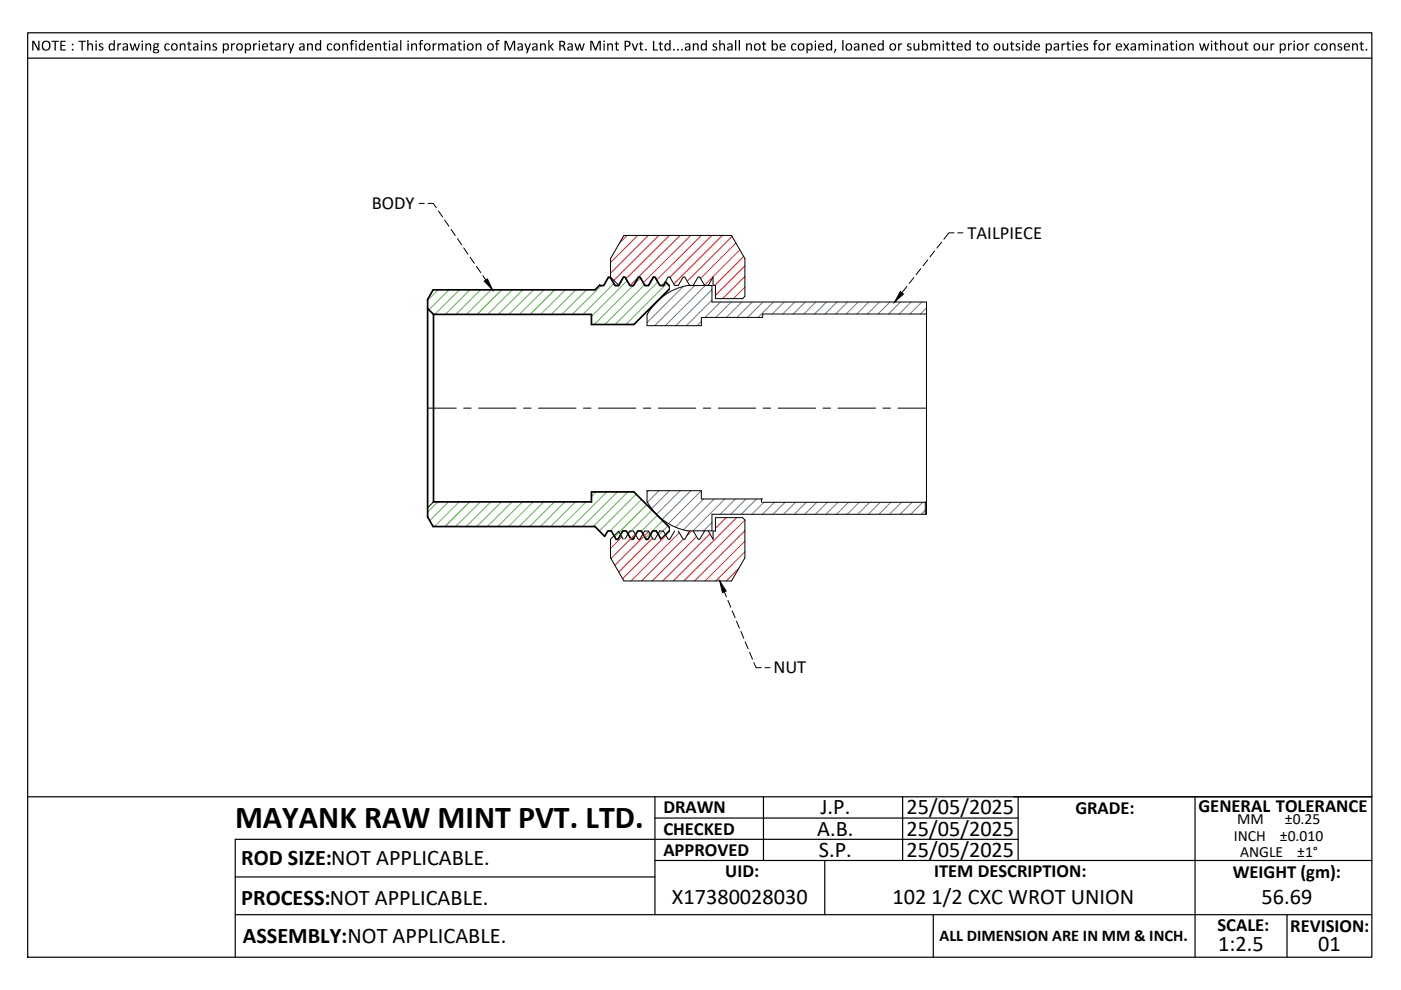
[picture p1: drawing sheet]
<svg xmlns="http://www.w3.org/2000/svg" width="297mm" height="210mm" viewBox="0 0 297 210" stroke-linecap="round" stroke-linejoin="round" font-family="sans-serif">
<!-- layer: 0 -->
<g fill="none" stroke="#000" stroke-width=".25">
<path d="M5.9 6.9h285v196.1h-285zM5.9 12.3h285M5.9 168.9h285M138.9 168.9v25M138.9 173.4h77M161.9 168.9v13.5M191.4 168.9v13.5M215.9 178h-166v25M215.9 168.9v13.5M253.4 168.9v34.1M49.9 193.9h241M49.9 185.9h89"/>
<path d="M138.9 182.4h152M174.9 182.4v11.5M197.9 193.9v9.1M272.9 193.9v9.1"/>
</g>
<g fill="#000">
<path d="M283.7 9.3l.3-.1 .5 .1v.2l-.4-.1-.2 .1 .7 .6-.2 .6h-.6l-.2-.1v-.2l.4 .1 .3-.1-.1-.3-.5-.3zM286.7 9.2h.2v.2l.4-.2 .5 .2 .1 1.3h-.3v-1l-.2-.3-.5 .2v1.1h-.2zM288.5 8.8h.2v.4l.5 .1-.1 .1h-.4v.9l.1 .2h.4l-.2 .2h-.4l-.1-.3v-1h-.2l-.1-.2h.3z"/>
<path d="M285.1 9.4l.4-.2 .6 .1 .1 .7h-1v.2l.3 .3 .6-.1v.3h-.7l-.4-.2-.1-.7zM285.4 9.4l-.2 .4h.8l-.2-.4z"/>
<circle cx="289.7" cy="10.5" r=".19"/>
</g>
<!-- layer: 02 Dim -->
<g fill="none" stroke="#5e67af" stroke-width=".21">
<path d="M140.5 62.9l-2.3 2.3M144.9 60.7l-7.7 7.7M147.3 60.5l-8.5 8.6M148.7 68.1l-.9 1M149.5 60.5l-8.5 8.6M150.9 61.4l-7.6 7.7M150.9 63.6l-5.4 5.5M152.8 64l-3.3 3.3M155 64l-3.2 3.3M157.3 64l-3.3 3.3M159.5 64l-3.2 3.3M161.8 64l-3.3 3.3"/>
<path d="M164 64l-3.3 3.3M166.3 64l-2.6 2.6M168.5 64l-2.5 2.6M170.7 64l-2.5 2.6M173 64l-2.6 2.6M175.2 64l-2.5 2.6M177.5 64l-2.6 2.6M179.7 64l-2.5 2.6M182 64l-2.6 2.6M184.2 64l-2.5 2.6M186.4 64l-2.5 2.6M188.7 64l-2.6 2.6"/>
<path d="M190.9 64l-2.5 2.6M193.2 64l-2.5 2.6M195.4 64l-2.5 2.6M196.4 65.3l-1.3 1.3M137.5 104l-.3 .3M139.7 104l-2.4 2.5M142 104l-3.9 3.9M144.2 104l-5 5.1M146.5 104l-6.1 6.1M148.7 104l-7 7M149.2 105.8l-6 6M150.9 110.8l-1.7 1.8"/>
<path d="M151.4 105.8l-6.5 6.6M153.7 105.8l-6.8 6.8M155.9 105.8l-3.2 3.2M158.2 105.8l-3.3 3.2M160.4 105.8l-3.2 3.2M162 106.5l-2.6 2.5M164.2 106.5l-2.5 2.5M166.4 106.5l-2.5 2.5M168.7 106.5l-2.6 2.5M170.9 106.5l-2.5 2.5M173.2 106.5l-2.6 2.5M175.4 106.5l-2.5 2.5"/>
<path d="M177.7 106.5l-2.6 2.5M179.9 106.5l-2.5 2.5M182.1 106.5l-2.5 2.5M184.4 106.5l-2.6 2.5M186.6 106.5l-2.5 2.5M188.9 106.5l-2.5 2.5M191.1 106.5l-2.5 2.5M193.4 106.5l-2.6 2.5M195.6 106.5l-2.5 2.5M196.4 107.9l-1.1 1.1"/>
</g>
<path d="M137.2 66.7a12.3 12.3 0 0 1 8.5-6.2h5.2v3.5h45.5v45h-45.5v3.6h-5.2a12.5 12.5 0 0 1-8.5-6.2M141.9 60.6v.7M196.4 66.6h-34.7v.7h-13v1.8h-11.5v-2.4M141.9 111.8v.8M161.4 105.8v.7M161.7 105.8h-13v-1.8h-11.5v2.4M161.7 106.5h34.7M196.2 106.4v2.6" fill="none" stroke="#000" stroke-width=".21"/>
<g fill="none" stroke="#58ba48" stroke-width=".21">
<path d="M129.2 58.8l-.5 .5M133 59.5l-7.6 7.6M135.8 58.9l-1.3 1.3M139.5 59.8l-9 9M92.9 61.5l-2.2 2.2M95.2 61.5l-4.3 4.2M97.4 61.5l-5.2 5.2M99.6 61.5l-5.2 5.2M101.9 61.5l-5.2 5.2M104.1 61.5l-5.2 5.2M106.4 61.5l-5.2 5.2M108.6 61.5l-5.2 5.2"/>
<path d="M110.9 61.5l-5.3 5.2M113.1 61.5l-5.2 5.2M115.3 61.5l-5.2 5.2M117.6 61.5l-5.2 5.2M119.9 61.5l-5.3 5.2M122.1 61.5l-5.2 5.2M124.3 61.5l-5.2 5.2M127.5 60.6l-6.1 6.1M130.2 60.1l-6.6 6.6M134.2 60.6l-8.2 8.2M136.6 60.4l-8.4 8.4M141.4 60.1l-8.7 8.7"/>
<path d="M92.8 106.4l-2.1 2.2M95.1 106.4l-4 4M97.3 106.4l-5.2 5.2M99.6 106.4l-5.3 5.2M101.8 106.4l-5.2 5.2M104.1 106.4l-5.3 5.2M106.3 106.4l-5.2 5.2M108.5 106.4l-5.2 5.2M110.8 106.4l-5.2 5.2M113 106.4l-5.2 5.2M115.3 106.4l-5.2 5.2M117.5 106.4l-5.2 5.2"/>
<path d="M119.8 106.4l-5.2 5.2M122 106.4l-5.2 5.2M124.3 106.4l-5.3 5.2M126.4 104.3l-1 1M128.2 113.7h.1M128.6 104.3l-7.3 7.3M130.9 104.3l-7.4 7.3M133.1 104.3l-7.3 7.3M134.9 104.8l-7.8 7.8M136 105.9l-6.7 6.7M137.1 107l-6.8 6.8M138.2 108.1l-5 5.1"/>
<path d="M139.4 109.3l-3.4 3.3M140.5 110.4l-3.7 3.7M141.6 111.5l-1.9 2"/>
</g>
<!-- layer: 01 Part -->
<path d="M90.7 65.4l1.2 1.3M91.9 66.7v39.7h33.5v-2.1h9l7.5 7.5M141.9 60.6l-.8-.8-.4 .8h-.8l-1-1.8h-.4l-1 1.8h-.7l-1.1-1.8h-.4l-1 1.8h-.7l-1-1.8h-.4l-1 1.8h-.8l-1-1.8h-.4l-1 1.8h-.8v-.2l-1 1.1h-34.4l-1.1 2v46.1l1.1 2h34.4l2 2.1 .7-1.1h.7l1 1.7h.4l1-1.7h.8l1 1.7h.4l1-1.7h.8l1 1.7h.4l1-1.7h.7l1.1 1.7 1.7-1.7M141.9 61.3l-7.5 7.5h-9v-2.1h-33.5M134.4 114v.2" fill="none" stroke="#000" stroke-width=".36"/>
<!-- layer: 03 Cen -->
<g fill="none" stroke="#000" stroke-width=".21">
<path d="M90.7 86.5h6M98.3 86.5h1.6M101.5 86.5h7.9M111 86.5h1.6M114.2 86.5h7.9M123.7 86.5h1.6M126.9 86.5h7.9M136.4 86.5h1.6M139.6 86.5h7.9M149.1 86.5h1.6M152.3 86.5h7.9M161.8 86.5h1.6"/>
<path d="M165 86.5h7.9M174.5 86.5h1.6M177.7 86.5h7.9M187.2 86.5h1.6M190.4 86.5h6"/>
</g>
<!-- layer: 04 Hedd -->
<g fill="none" stroke="#000" stroke-width=".21">
<path d="M88.9 43.1h1.1M90.7 43.1h1.2l.6 1M92.9 44.7l.9 1.3M94.3 46.7l.9 1.3M95.6 48.6l.9 1.3M97 50.6l.9 1.3M98.3 52.6l.9 1.3M99.7 54.5l.9 1.3M101 56.5l.9 1.3M102.4 58.4l.6 1M193.7 58.9l-.9 1.2M195.2 57l-1 1.2"/>
<path d="M196.7 55.1l-1 1.3M198.1 53.2l-.9 1.3M199.6 51.4l-1 1.2M202.3 49.4h-1.1l-1.1 1.3M203.1 49.4h1.1M192.3 60.7l-1.1 1.4M91.9 106.4l-1.2 1.3M153.6 125.5l.4 1.1M154.3 127.3l.6 1.5M155.2 129.5l.7 1.5M156.2 131.7l.6 1.5M157.1 133.9l.6 1.4"/>
<path d="M158 136.1l.6 1.4M158.9 138.3l.6 1.4M159.8 140.5l.5 1.1h1.1M162.2 141.6h1.1"/>
</g>
<!-- layer: 02 Dim -->
<g fill="none" stroke="#ed1f24" stroke-width=".21">
<path d="M133 49.9l-1.7 1.6M135.2 49.9l-5.8 5.8M135.3 58.8l-1.7 1.7M137.4 49.9l-8 8M139.7 49.9l-9.6 9.6M141.1 59.7l-.8 .8M141.9 49.9l-9.2 9.2M144.2 49.9l-8.9 8.8M146.4 49.9l-10 10.1M148.7 49.9l-9.5 9.5M150.9 49.9l-8.9 8.9M153.2 49.9l-10.3 10.3"/>
<path d="M155.2 50.1l-9.5 9.5M156 51.5l-7.5 7.5M156.9 53l-7.5 7.5M157.7 54.4l-6.1 6.1M157.9 56.4l-6.2 6.2M157.9 58.6l-4.7 4.7M157.9 60.9l-2.4 2.4M131.9 113.9l-2.5 2.4M134.7 113.3l-5.2 5.1M137.5 112.7l-7.1 7.2M138.4 114.1l-7.2 7.2M139.9 112.6l-.1 .1"/>
<path d="M141.2 113.5l-9.2 9.2M144 112.9l-10.2 10.3M144.9 114.3l-8.9 8.9M146.6 112.6l-1 1M147.7 113.8l-9.4 9.4M150.5 113.2l-10 10M153.9 109.8l-2.2 2.2M156.2 109.8l-13.4 13.4M157.9 110.3l-12.9 12.9M157.9 112.5l-10.7 10.7M157.9 114.7l-8.4 8.5M157.9 117l-6.1 6.2"/>
<path d="M156.6 120.5l-2.6 2.7"/>
</g>
<!-- layer: 05 Hetch -->
<path d="M132.3 49.9h22.8l2.8 4.9v8l-.5 .5h-5.7v-2.8h-.5v-1.8l-1 1.8h-.8l-1-1.8h-.4l-1 1.8h-.8l-1-1.8h-.4l-1 1.8h-.8l-1-1.8h-.3l-1.1 1.8h-.7l-1.1-1.8h-.3l-1 1.8h-.8l-1-1.8h-.4l-1 1.8h-.8l-1-1.8h-.4l-.9 1.8-1.8-1.8v-3.9zM143 112.6l-1 1.7h-.3l-1.1-1.7h-.7l-1.1 1.7h-.3l-1-1.7h-.8l-1 1.7h-.4l-1-1.7h-.8l-1 1.7M143.8 112.6l1 1.7h.4l1-1.7M147 112.6l1 1.7h.4l1-1.7M150.2 112.6l1 1.7v-1.7h.5v-2.8h5.7l.5 .5v8l-2.8 4.9h-22.8l-2.9-4.9v-4l1.8-1.7 .9 1.7" fill="none" stroke="#000" stroke-width=".21"/>
<!-- layer: 04 Hedd -->
<path d="M102.7 59.6l.6-.5 1.1 2.4zM190.9 61.8l.6 .5-1.8 1.7zM152.6 123.2l1.4 2.1-.8 .4z" fill="#000" stroke="#000" stroke-width=".21"/>
<text font-size="6.8" x="49.8" y="175.5">MAYANK RAW MINT PVT. LTD.</text>
<g font-size="4.7">
<text x="174" y="172.7">J.P.</text>
<text x="192.2" y="172.7">25/05/2025</text>
<text x="173.3" y="177.2">A.B.</text>
<text x="192.2" y="177.2">25/05/2025</text>
<text x="51.1" y="183.3">ROD SIZE:NOT APPLICABLE.</text>
<text x="173.6" y="181.7">S.P.</text>
<text x="192.2" y="181.7">25/05/2025</text>
<text x="51.2" y="191.8">PROCESS:NOT APPLICABLE.</text>
<text x="142.5" y="191.6">X17380028030</text>
<text x="189.3" y="191.6">102 1/2 CXC WROT UNION</text>
<text x="267.5" y="191.6">56.69</text>
<text x="51.5" y="199.9">ASSEMBLY:NOT APPLICABLE.</text>
<text x="258.3" y="201.6">1:2.5</text>
<text x="279.5" y="201.7">01</text>
</g>
<g font-size="3.9">
<text x="78.8" y="44.4">BODY</text>
<text x="205.1" y="50.6">TAILPIECE</text>
<text x="164" y="142.8">NUT</text>
<text x="140.6" y="172.4">DRAWN</text>
<text x="228" y="172.6">GRADE:</text>
<text x="254.1" y="172.2">GENERAL TOLERANCE</text>
<text x="140.6" y="176.9">CHECKED</text>
<text x="140.6" y="181.4">APPROVED</text>
<text x="198" y="185.9">ITEM DESCRIPTION:</text>
<text x="153.8" y="186">UID:</text>
<text x="261.4" y="186.2">WEIGHT (gm):</text>
<text x="258.1" y="197.4">SCALE:</text>
<text x="273.6" y="197.5">REVISION:</text>
</g>
<text font-size="3.5" x="199.2" y="199.4">ALL DIMENSION ARE IN MM &amp; INCH.</text>
<g font-size="3.3">
<text x="6.5" y="10.7">NOTE : This drawing contains proprietary and confidential information of Mayank Raw Mint Pvt. Ltd...and shall not be copied, loaned or submitted to outside parties for examination without our prior consent.</text>
<text x="261.6" y="178.3">INCH</text>
<text x="262.3" y="174.8">MM</text>
<text x="271.4" y="178.3">±0.010</text>
<text x="272.4" y="174.8">±0.25</text>
<text x="262.9" y="181.8">ANGLE</text>
<text x="275.1" y="181.8">±1°</text>
</g>
</svg>
